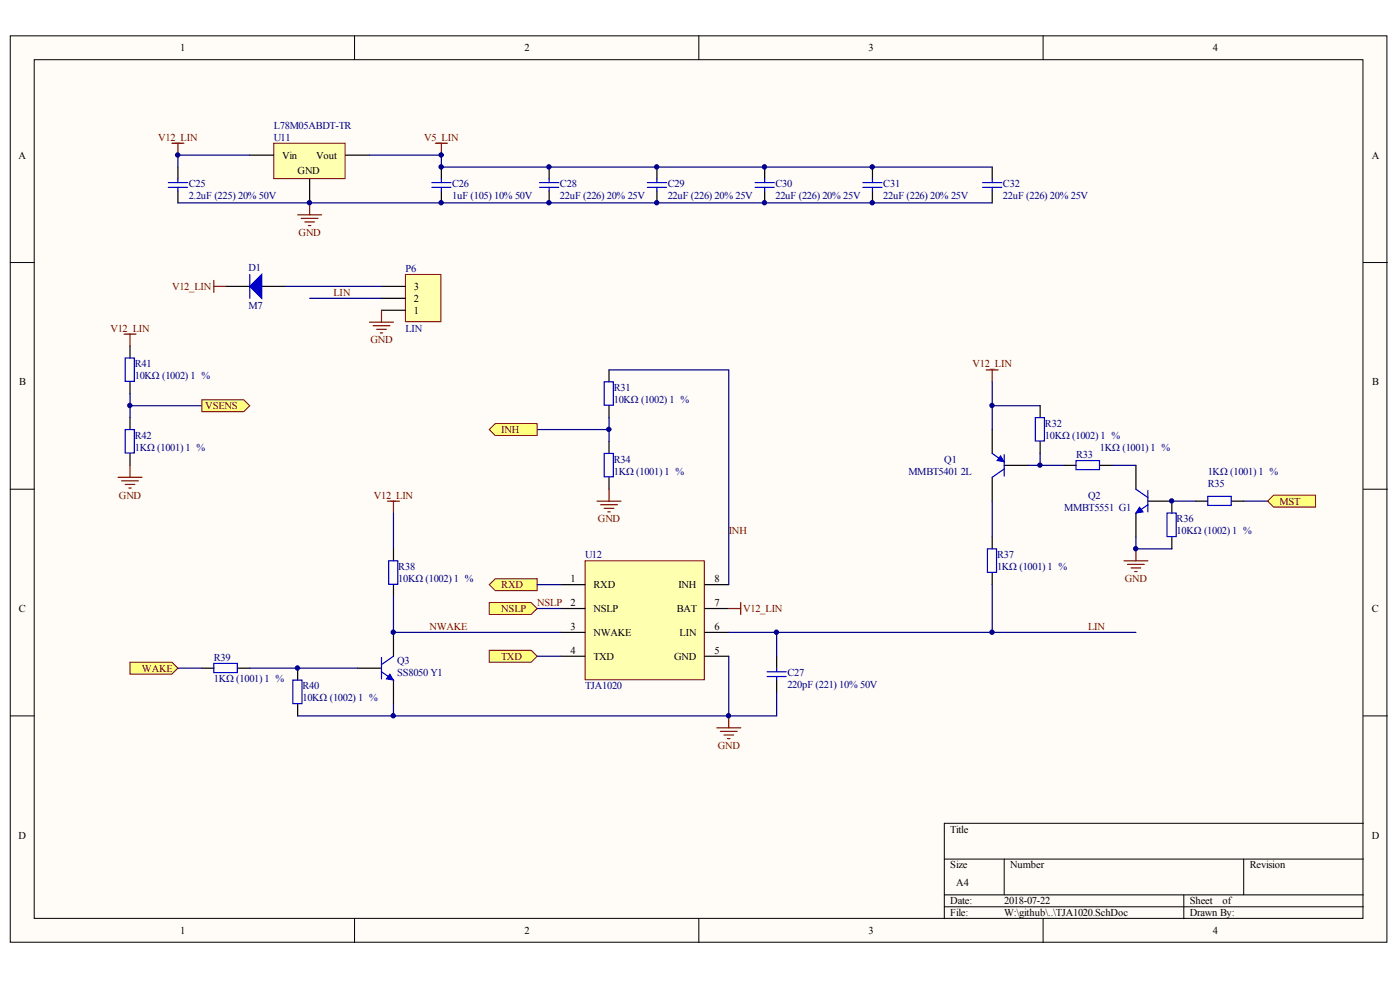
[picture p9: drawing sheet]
<svg xmlns="http://www.w3.org/2000/svg" width="288mm" height="202mm" viewBox="0 0 288 202" stroke-linecap="round" stroke-linejoin="round" font-family="sans-serif">
<g fill="#fffcf8" stroke="#000" stroke-width=".21">
<path d="M2.1 7.4h283.1v186.2h-283.1z"/>
<path d="M7 12.3h273.3v176.4h-273.3z"/>
</g>
<g fill="none" stroke="#000" stroke-width=".21">
<path d="M72.9 7.4v4.9M143.7 7.4v4.9M214.5 7.4v4.9M2.1 53.9h4.9M280.3 53.9h5M2.1 100.5h4.9M280.3 100.5h5M2.1 147.1h4.9M280.3 147.1h5M194.2 176.5h86.1M206.5 176.5v7.3M255.7 176.5v7.3"/>
<path d="M280.3 169.1h-86.1v19.6M72.9 188.7v4.9M143.7 188.7v4.9M194.2 183.8h86.1M194.2 186.3h86.1M214.5 188.7v4.9M243.4 183.8v4.9"/>
</g>
<path d="M120.3 115.2h24.5v24.4h-24.5z" fill="#ffffb0" stroke="#800000" stroke-width=".21"/>
<path d="M115.4 120.1h4.9M115.4 125h4.9M115.4 129.9h4.9M115.4 134.8h4.9M144.9 120.1h4.9M144.9 125h4.9M144.9 129.9h4.9M144.9 134.8h4.9" fill="none" stroke="#000" stroke-width=".25"/>
<path d="M100.6 133.6h8.6l1.3 1.2-1.3 1.2h-8.6z" fill-rule="evenodd" fill="#ffff80" stroke="#800000" stroke-width=".21"/>
<path d="M110.5 134.8h4.9" fill="none" stroke="#000080" stroke-width=".25"/>
<path d="M100.6 120.1l1.2-1.2h8.7v2.4h-8.7z" fill-rule="evenodd" fill="#ffff80" stroke="#800000" stroke-width=".21"/>
<path d="M110.5 120.1h4.9" fill="none" stroke="#000080" stroke-width=".25"/>
<path d="M100.6 123.8h8.6l1.3 1.2-1.3 1.2h-8.6z" fill-rule="evenodd" fill="#ffff80" stroke="#800000" stroke-width=".21"/>
<path d="M80.9 105.4v7.4M51.4 137.3h22.1M80.9 122.6v7.3h34.5M110.5 125h4.9" fill="none" stroke="#000080" stroke-width=".25"/>
<path d="M80.9 112.8v2.4M41.5 137.3h2.5M48.9 137.3h2.5M61.2 137.3v2.4M73.5 137.3h4.9M80.9 120.1v2.5M80.9 129.9v4.9M80.9 139.7v4.9M61.2 144.6v2.5" fill="none" stroke="#000" stroke-width=".25"/>
<path d="M79.9 115.2h1.9v4.8h-1.9zM44 136.3h4.8v1.9h-4.8zM60.2 139.7h1.9v4.8h-1.9zM78.4 138l2.5 1.7M78.4 135.1v4.4M80.9 134.8l-2.5 1.7" fill="none" stroke="#00f" stroke-width=".25"/>
<path d="M80.2 138.5l.7 1.2-1.5-.2z" fill="#00f" stroke="#00f" stroke-width=".21"/>
<path d="M79.7 103h2.4M80.9 103v2.4M147.4 149.5h4.9M148.1 150.3h3.5M148.9 151h1.9M149.6 151.7h.5M149.8 147.1v2.4" fill="none" stroke="#800000" stroke-width=".25"/>
<path d="M26.7 136h8.7l1.2 1.3-1.2 1.2h-8.7z" fill-rule="evenodd" fill="#ffff80" stroke="#800000" stroke-width=".21"/>
<g fill="none" stroke="#000080" stroke-width=".25">
<path d="M204 78.4v9.8M204 83.3h9.9M211.4 95.6h7.4M213.9 93.1v2.5M228.6 95.6h5M204 103v7.3M241 103h4.9M255.7 103h5M36.6 137.3h4.9M149.8 129.9h83.8M149.8 134.8v12.3M159.7 129.9v4.9"/>
<path d="M204 120.1v9.8M61.2 147.1h88.6M80.9 144.6v2.5M159.7 142.2v4.9h-9.9"/>
</g>
<path d="M202.8 76h2.4M204 76v2.4M231.1 115.2h4.9M231.8 115.9h3.5M232.6 116.7h2M233.3 117.4h.5M233.6 112.8v2.4" fill="none" stroke="#800000" stroke-width=".25"/>
<g fill="none" stroke="#000" stroke-width=".25">
<path d="M46.4 58.8h5M53.8 58.8h4.9M204 88.2v4.9M204 98v5M206.5 95.6h4.9M213.9 83.3v2.5M213.9 90.7v2.4M218.8 95.6h2.5M226.2 95.6h2.4M233.6 95.6v4.9M204 110.3v2.5M204 117.7v2.4"/>
<path d="M233.6 105.4v4.9M236 103h5v2.4M241 110.3v2.5M245.9 103h2.4M253.3 103h2.4M159.7 134.8v2.5M159.7 139.7v2.5"/>
</g>
<g fill="none" stroke="#00f" stroke-width=".25">
<path d="M51.4 56.4v4.9M204 93.1l1.7 1.3M206.5 93.4v4.4M206.5 96.3l-2.5 1.7M212.9 85.8h1.9v4.8h-1.9zM221.3 94.6h4.8v1.9h-4.8zM203 112.8h1.9v4.8h-1.9zM233.6 100.5l2.4 1.7M236 103.7l-2.4 1.7M236 100.7v4.5M240 105.4h1.8v4.8h-1.8zM248.3 102h4.9v1.8h-4.9z"/>
<path d="M157.7 138h4M157.7 139h4M159.7 137.3v.7M159.7 139v.7"/>
</g>
<g fill="#00f" stroke="#00f" stroke-width=".21">
<path d="M205.7 93.6l.8 1.3-1.5-.3z"/>
<path d="M234.3 104.2l.7 1-1.4 .2z"/>
</g>
<path d="M51.4 58.8l2.4-2.4v4.9z" fill="#00f" stroke="#00f" stroke-width=".25"/>
<path d="M260.7 103l1.2-1.3h8.6v2.5h-8.6z" fill-rule="evenodd" fill="#ffff80" stroke="#800000" stroke-width=".21"/>
<path d="M83.4 56.4h7.3v9.7h-7.3z" fill="#ffffb0" stroke="#800000" stroke-width=".21"/>
<path d="M78.4 58.8h5M78.4 63.7h5M78.4 61.3h5M125.2 76v2.4M125.2 83.3v2.5M125.2 90.7v2.4M125.2 98v2.5" fill="none" stroke="#000" stroke-width=".25"/>
<g fill="none" stroke="#800000" stroke-width=".25">
<path d="M44 57.6v2.5M44 58.8h2.4M76 66.2h4.9M76.7 66.9h3.5M77.5 67.7h1.9M78.2 68.4h.5M78.4 63.7v2.5M122.8 103h4.9M123.5 103.7h3.4M124.2 104.4h2M125 105.2h.5M125.2 100.5v2.5"/>
<path d="M149.8 125h2.5M152.3 123.8v2.4"/>
</g>
<path d="M58.7 58.8h19.7M63.7 61.3h14.7M125.2 76h24.6v44.1M110.5 88.2h14.7M125.2 85.8v4.9" fill="none" stroke="#000080" stroke-width=".25"/>
<path d="M124.2 78.4h1.9v4.8h-1.9zM124.2 93.1h1.9v4.9h-1.9z" fill="none" stroke="#00f" stroke-width=".25"/>
<path d="M100.6 88.2l1.2-1.2h8.7v2.5h-8.7z" fill-rule="evenodd" fill="#ffff80" stroke="#800000" stroke-width=".21"/>
<path d="M56.3 29.4h14.7v7.3h-14.7z" fill="#ffffb0" stroke="#800000" stroke-width=".21"/>
<g fill="none" stroke="#000" stroke-width=".25">
<path d="M36.6 34.3v2.5M36.6 39.2v2.5M51.4 31.9h4.9M63.7 36.8v4.9M71.1 31.9h4.9M90.8 34.3v2.5M90.8 39.2v2.5M112.9 34.3v2.5M112.9 39.2v2.5M135.1 34.3v2.5M135.1 39.2v2.5M157.2 34.3v2.5"/>
<path d="M157.2 39.2v2.5M179.4 34.3v2.5M179.4 39.2v2.5M204 34.3v2.5M204 39.2v2.5M26.7 71.1v2.4M26.7 78.4v2.5M26.7 85.8v2.4M26.7 93.1v2.5"/>
</g>
<g fill="none" stroke="#800000" stroke-width=".25">
<path d="M35.4 29.4h2.4M36.6 29.4v2.5M89.5 29.4h2.5M90.8 29.4v2.5M61.2 44.1h4.9M61.9 44.9h3.5M62.7 45.6h2M63.4 46.3h.5M63.7 41.7v2.4M24.3 98h4.9M25 98.8h3.5M25.7 99.5h2"/>
<path d="M26.7 95.6v2.4M26.5 100.3h.5"/>
</g>
<path d="M51.4 31.9h-14.8v2.4M76 31.9h14.8v2.4h113.2M36.6 41.7h167.4M26.7 80.9v4.9M26.7 83.3h14.8M233.6 110.3v2.5h7.4" fill="none" stroke="#000080" stroke-width=".25"/>
<g fill="none" stroke="#00f" stroke-width=".25">
<path d="M34.6 37.5h4M34.6 38.5h4M36.6 36.8v.7M36.6 38.5v.7M88.8 37.5h3.9M88.8 38.5h3.9M90.8 36.8v.7M90.8 38.5v.7M110.9 37.5h4M110.9 38.5h4M112.9 36.8v.7M112.9 38.5v.7"/>
<path d="M133.1 37.5h3.9M133.1 38.5h3.9M135.1 36.8v.7M135.1 38.5v.7M155.3 37.5h3.9M155.3 38.5h3.9M157.2 36.8v.7M157.2 38.5v.7M177.4 37.5h4M177.4 38.5h4M179.4 36.8v.7M179.4 38.5v.7"/>
<path d="M202 37.5h4M202 38.5h4M204 36.8v.7M204 38.5v.7M25.7 73.5h1.9v4.8h-1.9zM25.7 88.2h1.9v4.8h-1.9z"/>
</g>
<path d="M41.5 82.1h8.6l1.3 1.2-1.3 1.3h-8.6z" fill-rule="evenodd" fill="#ffff80" stroke="#800000" stroke-width=".21"/>
<path d="M25.5 68.6h2.5M26.7 68.6v2.5" fill="none" stroke="#800000" stroke-width=".25"/>
<g fill="#000080" stroke="#000080" stroke-width=".21">
<circle cx="26.7" cy="83.3" r=".44"/>
<circle cx="36.5" cy="31.8" r=".45"/>
<circle cx="61.2" cy="137.2" r=".45"/>
<circle cx="63.6" cy="41.6" r=".45"/>
<circle cx="80.8" cy="147" r=".45"/>
<circle cx="80.8" cy="129.9" r=".45"/>
<circle cx="90.7" cy="41.6" r=".45"/>
<circle cx="90.7" cy="34.3" r=".45"/>
<circle cx="90.7" cy="31.8" r=".45"/>
<circle cx="112.9" cy="41.6" r=".45"/>
<circle cx="112.9" cy="34.3" r=".45"/>
<circle cx="125.2" cy="88.2" r=".44"/>
<circle cx="135" cy="41.6" r=".45"/>
<circle cx="135" cy="34.3" r=".45"/>
<circle cx="149.8" cy="147" r=".45"/>
<circle cx="157.2" cy="41.6" r=".45"/>
<circle cx="157.2" cy="34.3" r=".45"/>
<circle cx="159.6" cy="129.9" r=".45"/>
<circle cx="179.3" cy="41.6" r=".45"/>
<circle cx="179.3" cy="34.3" r=".45"/>
<circle cx="204" cy="129.9" r=".45"/>
<circle cx="204" cy="83.3" r=".44"/>
<circle cx="213.8" cy="95.5" r=".44"/>
<circle cx="233.5" cy="112.7" r=".45"/>
<circle cx="240.9" cy="102.9" r=".44"/>
</g>
<g font-size="2.2">
<text x="37" y="10.5">1</text>
<text x="107.8" y="10.5">2</text>
<text x="178.6" y="10.5">3</text>
<text x="249.4" y="10.5">4</text>
<text x="3.8" y="32.6">A</text>
<text x="58" y="32.6">Vin</text>
<text x="61.2" y="35.8">GND</text>
<text x="65" y="32.6">Vout</text>
<text x="282" y="32.6">A</text>
<text x="85.1" y="59.5">3</text>
<text x="85.1" y="64.4">1</text>
<text x="85.1" y="62">2</text>
<text x="3.9" y="79.1">B</text>
<text x="282.1" y="79.1">B</text>
<text x="117.3" y="119.6">1</text>
<text x="146.9" y="119.6">8</text>
<text x="3.9" y="125.7">C</text>
<text x="117.3" y="124.5">2</text>
<text x="122" y="120.8">RXD</text>
<text x="122" y="125.7">NSLP</text>
<text x="139.2" y="125.7">BAT</text>
<text x="139.5" y="120.8">INH</text>
<text x="146.9" y="124.5">7</text>
<text x="282.1" y="125.7">C</text>
<text x="117.3" y="129.4">3</text>
<text x="122" y="130.6">NWAKE</text>
<text x="139.8" y="130.6">LIN</text>
<text x="146.9" y="129.4">6</text>
<text x="117.3" y="134.3">4</text>
<text x="122" y="135.5">TXD</text>
<text x="138.6" y="135.5">GND</text>
<text x="146.9" y="134.3">5</text>
<text x="3.8" y="172.3">D</text>
<text x="195.4" y="171">Title</text>
<text x="282" y="172.3">D</text>
<text x="195.4" y="178.4">Size</text>
<text x="207.7" y="178.4">Number</text>
<text x="257" y="178.4">Revision</text>
<text x="195.4" y="185.8">Date:</text>
<text x="196.6" y="182.1">A4</text>
<text x="206.5" y="185.8">2018-07-22</text>
<text x="244.6" y="185.8">Sheet</text>
<text x="251.4" y="185.8">of</text>
<text x="37" y="191.9">1</text>
<text x="107.8" y="191.9">2</text>
<text x="178.6" y="191.9">3</text>
<text x="195.4" y="188.2">File:</text>
<text x="206.5" y="188.2">W:\github\..\TJA1020.SchDoc</text>
<text x="244.6" y="188.2">Drawn By:</text>
<text x="249.4" y="191.9">4</text>
</g>
<g font-size="2.2" fill="#800000">
<text x="32.5" y="28.9">V12_LIN</text>
<text x="87.2" y="28.9">V5_LIN</text>
<text x="61.4" y="48.5">GND</text>
<text x="35.4" y="59.5">V12_LIN</text>
<text x="68.6" y="60.8">LIN</text>
<text x="22.7" y="68.1">V12_LIN</text>
<text x="76.2" y="70.6">GND</text>
<text x="200" y="75.5">V12_LIN</text>
<text x="42.2" y="84">VSENS</text>
<text x="103.1" y="88.9">INH</text>
<text x="24.5" y="102.4">GND</text>
<text x="76.9" y="102.4">V12_LIN</text>
<text x="123" y="107.3">GND</text>
<text x="263.1" y="103.6">MST</text>
<text x="149.8" y="109.8">INH</text>
<text x="231.3" y="119.6">GND</text>
<text x="103.1" y="120.8">RXD</text>
<text x="103.1" y="125.7">NSLP</text>
<text x="110.5" y="124.5">NSLP</text>
<text x="152.8" y="125.7">V12_LIN</text>
<text x="88.3" y="129.4">NWAKE</text>
<text x="223.7" y="129.4">LIN</text>
<text x="29.2" y="138">WAKE</text>
<text x="103.1" y="135.5">TXD</text>
<text x="147.6" y="153.9">GND</text>
</g>
<g font-size="2.2" fill="#000080">
<text x="56.3" y="28.9">U11</text>
<text x="56.3" y="26.4">L78M05ABDT-TR</text>
<text x="38.8" y="38.5">C25</text>
<text x="38.8" y="40.9">2.2uF (225) 20% 50V</text>
<text x="93" y="38.5">C26</text>
<text x="93" y="40.9">1uF (105) 10% 50V</text>
<text x="115.1" y="38.5">C28</text>
<text x="115.1" y="40.9">22uF (226) 20% 25V</text>
<text x="137.3" y="38.5">C29</text>
<text x="137.3" y="40.9">22uF (226) 20% 25V</text>
<text x="159.5" y="38.5">C30</text>
<text x="159.5" y="40.9">22uF (226) 20% 25V</text>
<text x="181.6" y="38.5">C31</text>
<text x="181.6" y="40.9">22uF (226) 20% 25V</text>
<text x="206.2" y="38.5">C32</text>
<text x="206.2" y="40.9">22uF (226) 20% 25V</text>
<text x="51.1" y="55.6">D1</text>
<text x="83.4" y="55.9">P6</text>
<text x="51.1" y="63.5">M7</text>
<text x="83.4" y="68.1">LIN</text>
<text x="27.7" y="75.5">R41</text>
<text x="27.7" y="77.9">10KΩ (1002) ¡À1 %</text>
<text x="126.2" y="80.4">R31</text>
<text x="126.2" y="82.8">10KΩ (1002) ¡À1 %</text>
<text x="214.9" y="87.7">R32</text>
<text x="27.7" y="90.2">R42</text>
<text x="27.7" y="92.6">1KΩ (1001) ¡À1 %</text>
<text x="126.2" y="95.1">R34</text>
<text x="194.2" y="95.1">Q1</text>
<text x="214.9" y="90.2">10KΩ (1002) ¡À1 %</text>
<text x="221.3" y="94.1">R33</text>
<text x="226.2" y="92.6">1KΩ (1001) ¡À1 %</text>
<text x="126.2" y="97.5">1KΩ (1001) ¡À1 %</text>
<text x="186.8" y="97.5">MMBT5401</text>
<text x="197.5" y="97.5">2L</text>
<text x="248.3" y="100">R35</text>
<text x="248.3" y="97.5">1KΩ (1001) ¡À1 %</text>
<text x="218.8" y="104.9">MMBT5551 G1</text>
<text x="223.7" y="102.4">Q2</text>
<text x="241.9" y="107.3">R36</text>
<text x="241.9" y="109.8">10KΩ (1002) ¡À1 %</text>
<text x="81.9" y="117.1">R38</text>
<text x="81.9" y="119.6">10KΩ (1002) ¡À1 %</text>
<text x="120.3" y="114.7">U12</text>
<text x="205" y="114.7">R37</text>
<text x="205" y="117.1">1KΩ (1001) ¡À1 %</text>
<text x="44" y="135.8">R39</text>
<text x="81.6" y="136.5">Q3</text>
<text x="44" y="140.2">1KΩ (1001) ¡À1 %</text>
<text x="62.2" y="141.6">R40</text>
<text x="81.6" y="138.9">SS8050 Y1</text>
<text x="120.3" y="141.6">TJA1020</text>
<text x="161.9" y="138.9">C27</text>
<text x="161.9" y="141.4">220pF (221) 10% 50V</text>
<text x="62.2" y="144.1">10KΩ (1002) ¡À1 %</text>
</g>
</svg>
